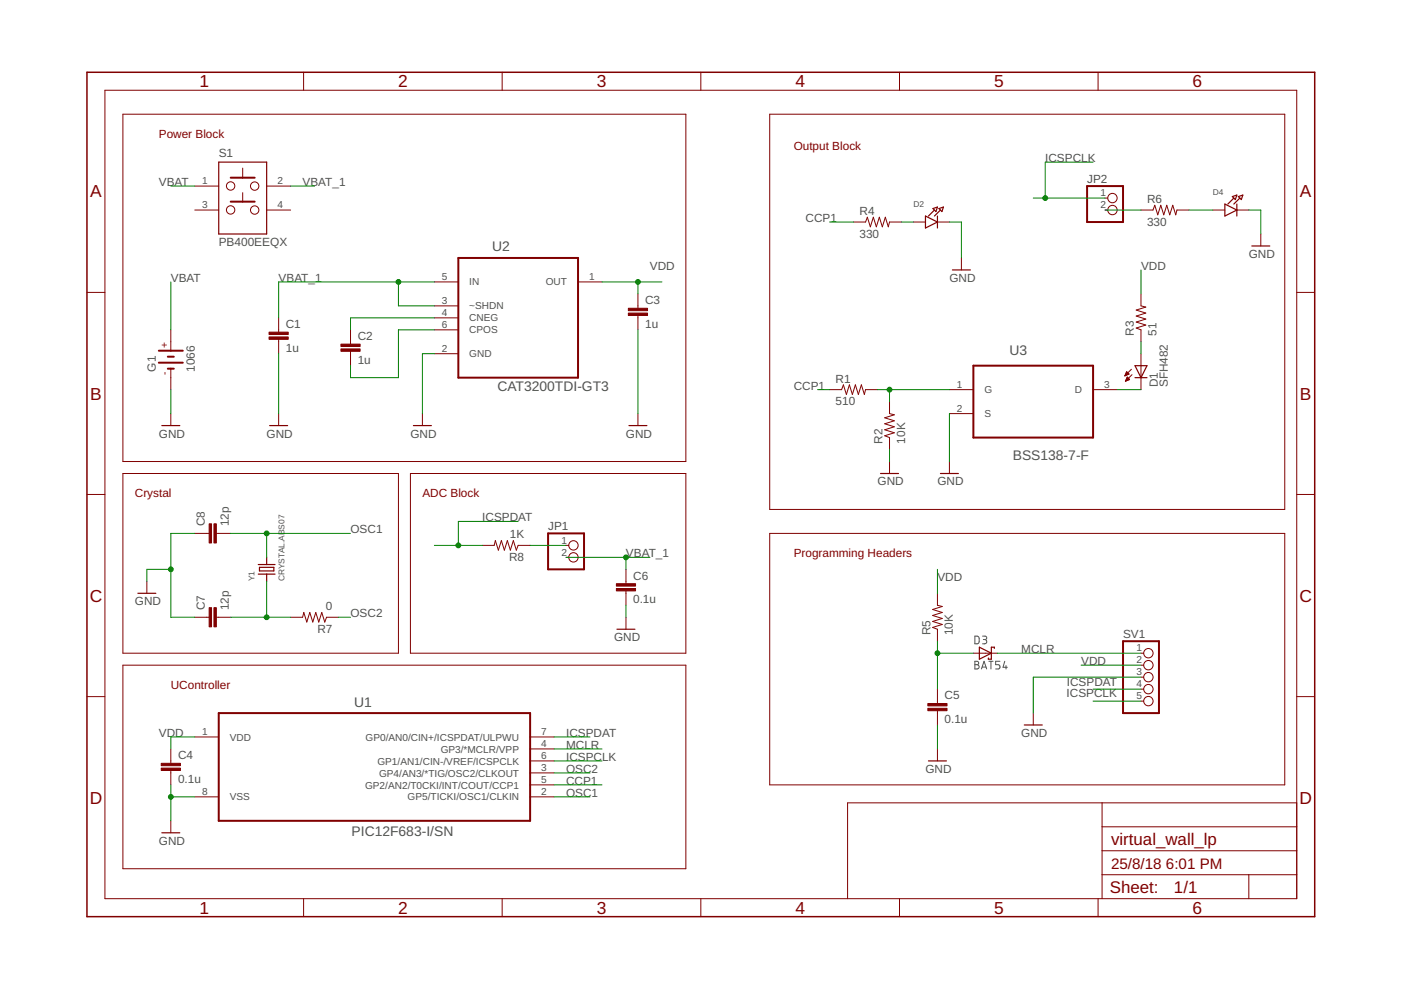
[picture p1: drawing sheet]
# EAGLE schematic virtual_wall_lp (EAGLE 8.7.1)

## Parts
C1  1u  C-EUC0603  [C0603]
C2  1u  C-EUC0603  [C0603]
C3  1u  C-EUC0603  [C0603]
C4  0.1u  C-EUC0603  [C0603]
C5  0.1u  C-EUC0603  [C0603]
C6  0.1u  C-EUC0603  [C0603]
C7  12p  C-EUC0603  [C0603]
C8  12p  C-EUC0603  [C0603]
D1  SFH482  [SFH482]
D2  LED1206  [CHIPLED_1206]
D3  BAT54  [SOT23]
D4  LED1206  [CHIPLED_1206]
G1  1066  [1066]
JP1  PINHD-1X2  [1X02]
JP2  PINHD-1X2  [1X02]
R1  510  R-US_R0603  [R0603]
R2  10K  R-US_R0603  [R0603]
R3  51  R-US_R0603  [R0603]
R4  330  R-US_R0603  [R0603]
R5  10K  R-US_R0603  [R0603]
R6  330  R-US_R0603  [R0603]
R7  0  R-US_R0603  [R0603]
R8  1K  R-US_R0603  [R0603]
S1  PB400EEQX  [SW_PB400EEQX]
SV1  PINHD-1X5  [1X05]
U1  PIC12F683-I/SN  [SOIC127P600X175-8N]
U2  CAT3200TDI-GT3  [SOT95P280X100-6N]
U3  BSS138-7-F  [SOT95P240X110-3N]
Y1  CRYSTAL.ABS07  [ABS07]

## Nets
CCP1 [led]: R1.1 R4.1 U1.5(GP2/AN2/T0CKI/INT/COUT/CCP1)
GND [power]: C1.2 C3.2 C4.2 C5.2 C6.2 C7.1 C8.1 D2.C D4.C G1.- R2.1 SV1.3 U1.8(VSS) U2.2(GND) U3.2(S)
ICSPCLK [led]: JP2.1 SV1.5 U1.6(GP1/AN1/CIN-/VREF/ICSPCLK)
ICSPDAT: R8.2 SV1.4 U1.7(GP0/AN0/CIN+/ICSPDAT/ULPWU)
MCLR: D3.3(K) SV1.1 U1.4(GP3/*MCLR/VPP)
N$1: C2.1 U2.4(CNEG)
N$3: R1.2 R2.2 U3.1(G)
N$4: C2.2 U2.6(CPOS)
N$5: D2.A R4.2
N$6: D1.A R3.1
N$7: D1.K(C) U3.3(D)
N$8: C5.1 D3.1(A) R5.1
N$9: C7.2 R7.2 Y1.1
N$11: D4.A R6.2
N$13 [led]: JP2.2 R6.1
N$14: JP1.1 R8.1
OSC1: C8.2 U1.2(GP5/TICKI/OSC1/CLKIN) Y1.2
OSC2: R7.1 U1.3(GP4/AN3/*TIG/OSC2/CLKOUT)
VBAT [power]: G1.+ S1.1
VBAT_1 [power]: C1.1 C6.1 JP1.2 S1.2 U2.3(~SHDN) U2.5(IN)
VDD [power]: C3.1 C4.1 R3.2 R5.2 SV1.2 U1.1(VDD) U2.1(OUT)
Unconnected: S1.3 S1.4

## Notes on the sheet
- Power Block
- Output Block
- Crystal | ADC Block
- Programming Headers
- UController

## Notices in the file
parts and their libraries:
NXP_60_26022015: This library may be distributed and adapted freely for any purpose, as long as NXP is credited and any new creation is licensed under the same terms.
